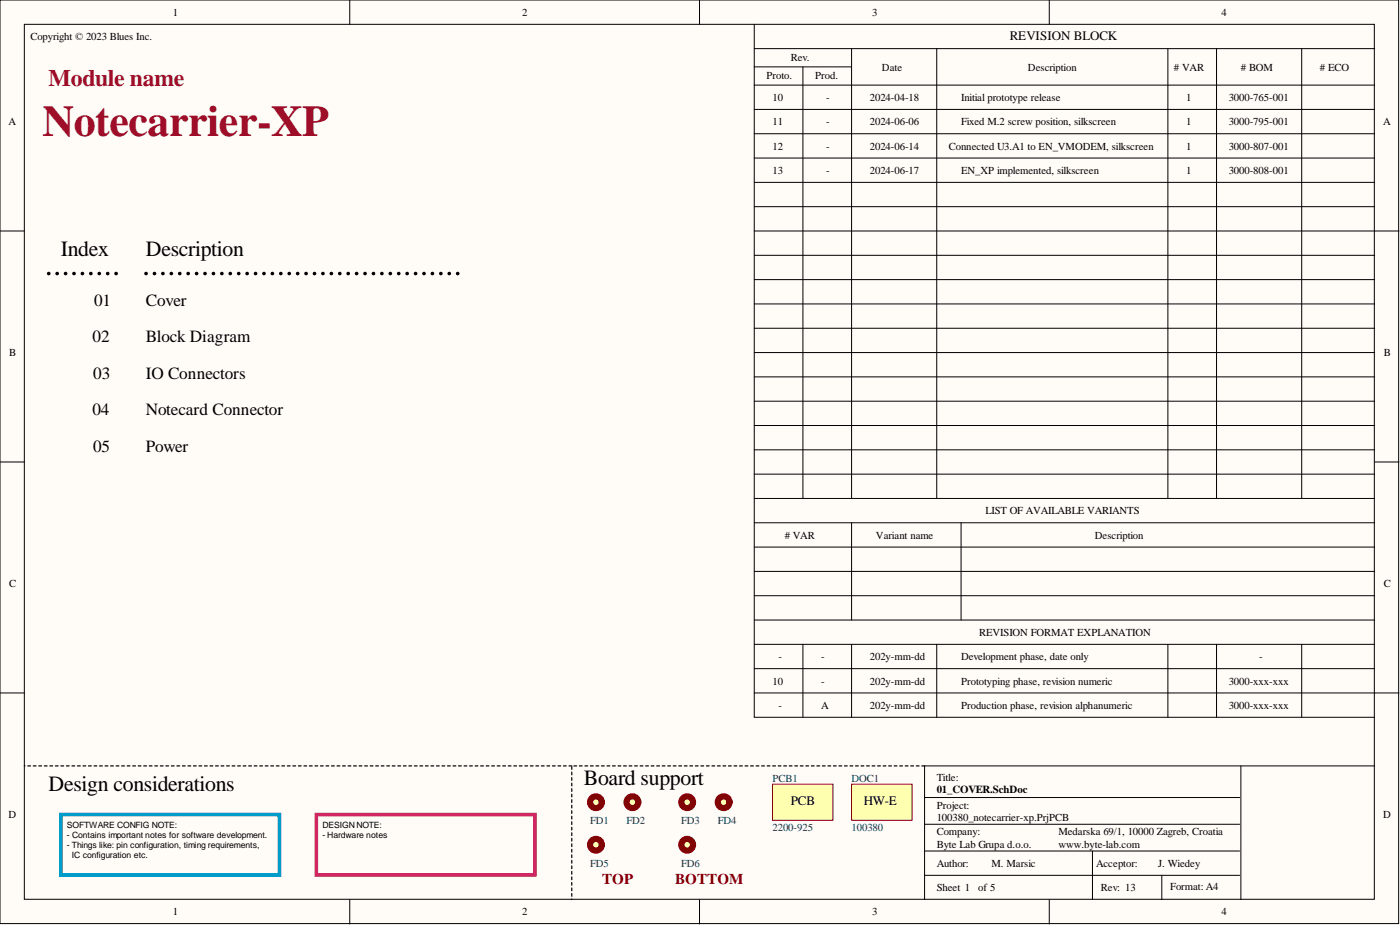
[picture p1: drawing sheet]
<svg xmlns="http://www.w3.org/2000/svg" width="292mm" height="193mm" viewBox="0 0 292 193" stroke-linecap="round" stroke-linejoin="round" font-family="sans-serif">
<g fill="#fffcf8" stroke="#000" stroke-width=".21">
<path d="M0 0h291.8v192.7h-291.8z"/>
<path d="M5.1 5.1h281.6v182.5h-281.6z"/>
</g>
<g fill="none" stroke="#000" stroke-width=".21">
<path d="M73 0v5.1M145.9 0v5.1M157.4 5.1v144.5h129.4M157.4 10.1h129.4M157.4 14h20.3M157.4 17.8h129.4M167.5 14v90M177.7 10.1v93.9M195.4 10.1v93.9M218.9 0v5.1M243.7 10.1v93.9M253.8 10.1v93.9"/>
<path d="M271.6 10.1v93.9M157.4 22.8h129.4M157.4 27.9h129.4M157.4 33h129.4M157.4 38h129.4M0 48.2h5.1M157.4 48.2h134.5M157.4 43.1h129.4M157.4 53.3h129.4M157.4 58.3h129.4M157.4 63.4h129.4M157.4 68.5h129.4"/>
<path d="M157.4 73.6h129.4M157.4 78.6h129.4M0 96.4h5.1M157.4 83.7h129.4M157.4 88.8h129.4M157.4 93.8h129.4M157.4 98.9h129.4M286.8 96.4h5.1M157.4 104h129.4M157.4 114.1h129.4M157.4 119.2h129.4M157.4 109.1h129.4"/>
<path d="M177.7 109.1v20.2M200.5 109.1v20.2M157.4 124.3h129.4M157.4 134.4h129.4M157.4 139.5h129.4M157.4 129.3h129.4M167.5 134.4v15.2M177.7 134.4v15.2M195.4 134.4v15.2M243.7 134.4v15.2M253.8 134.4v15.2M271.6 134.4v15.2"/>
<path d="M0 144.6h5.1M157.4 144.6h134.5M258.9 159.8v27.9M286.8 159.8h-93.9v27.9M192.9 166.4h65.7M192.9 172h65.7M192.9 177.5h65.7M227.9 177.5v10.2M73 187.7v5.1M145.9 187.7v5.1M192.9 182.6h65.7M218.9 187.7v5.1"/>
<path d="M242.4 182.6v5.1"/>
</g>
<path d="M12.7 169.9h45.6v12.6h-45.6z" fill="none" stroke="#009cca" stroke-width=".76"/>
<path d="M66 169.9h45.6v12.6h-45.6z" fill="none" stroke="#da2467" stroke-width=".76"/>
<path d="M124.4 167.4h1.2" fill="none" stroke="#000" stroke-width=".25"/>
<circle cx="124.3" cy="167.4" r="1.23" fill="#ffffb0" stroke="#800000" stroke-width="1.3"/>
<path d="M132 167.4h1.3" fill="none" stroke="#000" stroke-width=".25"/>
<circle cx="132" cy="167.4" r="1.23" fill="#ffffb0" stroke="#800000" stroke-width="1.3"/>
<path d="M192.9 159.8h-73.6v27.9" fill="none" stroke="#000" stroke-width=".25" stroke-dasharray=".6 .6"/>
<path d="M124.4 176.3h1.2" fill="none" stroke="#000" stroke-width=".25"/>
<circle cx="124.3" cy="176.2" r="1.23" fill="#ffffb0" stroke="#800000" stroke-width="1.3"/>
<g fill="#ffffb0" stroke="#800000" stroke-width=".21">
<path d="M161.2 163.6h12.6v7.5h-12.6z"/>
<path d="M177.7 163.6h12.6v7.5h-12.6z"/>
</g>
<path d="M119.3 159.8h-114.2" fill="none" stroke="#000" stroke-width=".25" stroke-dasharray=".6 .6"/>
<path d="M143.4 167.4h1.3" fill="none" stroke="#000" stroke-width=".25"/>
<circle cx="143.4" cy="167.4" r="1.23" fill="#ffffb0" stroke="#800000" stroke-width="1.3"/>
<path d="M151 167.4h1.3" fill="none" stroke="#000" stroke-width=".25"/>
<circle cx="151" cy="167.4" r="1.23" fill="#ffffb0" stroke="#800000" stroke-width="1.3"/>
<path d="M143.4 176.3h1.3" fill="none" stroke="#000" stroke-width=".25"/>
<circle cx="143.4" cy="176.2" r="1.23" fill="#ffffb0" stroke="#800000" stroke-width="1.3"/>
<path d="M10.2 57.1h15.2M30.5 57.1h66" fill="none" stroke="#000" stroke-width=".76" stroke-dasharray="0 1.7"/>
<text font-size="9.2" fill="#9e0e29" x="8.9" y="28.4">Notecarrier-XP</text>
<text font-size="4.9" fill="#9e0e29" x="10.2" y="17.9">Module name</text>
<g font-size="4.5">
<text x="12.7" y="53.5">Index</text>
<text x="30.5" y="53.5">Description</text>
<text x="10.2" y="165.1">Design considerations</text>
<text x="121.8" y="163.8">Board support</text>
</g>
<g font-size="3.6">
<text x="19.6" y="63.8">01</text>
<text x="30.5" y="63.8">Cover</text>
<text x="19.3" y="71.4">02</text>
<text x="30.5" y="71.4">Block Diagram</text>
<text x="19.5" y="79">03</text>
<text x="30.5" y="79">IO Connectors</text>
<text x="19.3" y="86.6">04</text>
<text x="30.5" y="86.6">Notecard Connector</text>
<text x="19.4" y="94.2">05</text>
<text x="30.5" y="94.2">Power</text>
</g>
<g font-size="3.1" fill="#800000">
<text x="125.6" y="184.4">TOP</text>
<text x="140.9" y="184.4">BOTTOM</text>
</g>
<g font-size="2.7">
<text x="210.7" y="8.3">REVISION BLOCK</text>
<text x="165" y="168">PCB</text>
<text x="180.2" y="168">HW-E</text>
</g>
<text font-size="2.3" x="195.4" y="165.3">01_COVER.SchDoc</text>
<g font-size="2.2">
<text x="36.1" y="3.3">1</text>
<text x="108.9" y="3.3">2</text>
<text x="182" y="3.3">3</text>
<text x="254.9" y="3.3">4</text>
<text x="6.3" y="8.4">Copyright © 2023 Blues Inc.</text>
<text x="159.9" y="16.5">Proto.</text>
<text x="165" y="12.7">Rev.</text>
<text x="170.1" y="16.5">Prod.</text>
<text x="184" y="14.7">Date</text>
<text x="214.5" y="14.7">Description</text>
<text x="244.9" y="14.7"># VAR</text>
<text x="258.9" y="14.7"># BOM</text>
<text x="275.4" y="14.7"># ECO</text>
<text x="161.2" y="21.1">10</text>
<text x="172.3" y="21.1">-</text>
<text x="181.5" y="21.1">2024-04-18</text>
<text x="200.5" y="21.1">Initial prototype release</text>
<text x="247.5" y="21.1">1</text>
<text x="256.4" y="21.1">3000-765-001</text>
<text x="1.8" y="26.1">A</text>
<text x="161.2" y="26.2">11</text>
<text x="172.3" y="26.2">-</text>
<text x="181.5" y="26.2">2024-06-06</text>
<text x="200.5" y="26.2">Fixed M.2 screw position, silkscreen</text>
<text x="247.5" y="26.2">1</text>
<text x="256.4" y="26.2">3000-795-001</text>
<text x="288.6" y="26.1">A</text>
<text x="161.2" y="31.2">12</text>
<text x="172.3" y="31.2">-</text>
<text x="181.5" y="31.2">2024-06-14</text>
<text x="198" y="31.2">Connected U3.A1 to EN_VMODEM, silkscreen</text>
<text x="247.5" y="31.2">1</text>
<text x="256.4" y="31.2">3000-807-001</text>
<text x="161.2" y="36.3">13</text>
<text x="172.3" y="36.3">-</text>
<text x="181.5" y="36.3">2024-06-17</text>
<text x="200.5" y="36.3">EN_XP implemented, silkscreen</text>
<text x="247.5" y="36.3">1</text>
<text x="256.4" y="36.3">3000-808-001</text>
<text x="1.9" y="74.3">B</text>
<text x="288.7" y="74.3">B</text>
<text x="205.6" y="107.3">LIST OF AVAILABLE VARIANTS</text>
<text x="163.7" y="112.4"># VAR</text>
<text x="182.8" y="112.4">Variant name</text>
<text x="228.4" y="112.4">Description</text>
<text x="1.9" y="122.5">C</text>
<text x="288.7" y="122.5">C</text>
<text x="162.4" y="137.8">-</text>
<text x="171.3" y="137.8">-</text>
<text x="181.5" y="137.8">202y-mm-dd</text>
<text x="200.5" y="137.8">Development phase, date only</text>
<text x="204.3" y="132.7">REVISION FORMAT EXPLANATION</text>
<text x="262.7" y="137.8">-</text>
<text x="161.2" y="142.8">10</text>
<text x="171.3" y="142.8">-</text>
<text x="181.5" y="142.8">202y-mm-dd</text>
<text x="200.5" y="142.8">Prototyping phase, revision numeric</text>
<text x="256.4" y="142.8">3000-xxx-xxx</text>
<text x="162.4" y="147.9">-</text>
<text x="171.3" y="147.9">A</text>
<text x="181.5" y="147.9">202y-mm-dd</text>
<text x="200.5" y="147.9">Production phase, revision alphanumeric</text>
<text x="256.4" y="147.9">3000-xxx-xxx</text>
<text x="195.4" y="162.9">Title:</text>
<text x="1.8" y="170.6">D</text>
<text x="195.4" y="168.7">Project:</text>
<text x="195.4" y="171.2">100380_notecarrier-xp.PrjPCB</text>
<text x="288.6" y="170.6">D</text>
<text x="195.4" y="174.3">Company:</text>
<text x="195.4" y="176.8">Byte Lab Grupa d.o.o.</text>
<text x="220.8" y="174.3">Medarska 69/1, 10000 Zagreb, Croatia</text>
<text x="220.8" y="176.8">www.byte-lab.com</text>
<text x="195.4" y="185.9">Sheet 1</text>
<text x="195.4" y="180.9">Author:</text>
<text x="204.1" y="185.9">of 5</text>
<text x="206.9" y="180.9">M. Marsic</text>
<text x="228.7" y="180.9">Acceptor:</text>
<text x="229.7" y="185.9">Rev: 13</text>
<text x="241.6" y="180.9">J. Wiedey</text>
<text x="244.2" y="185.7">Format: A4</text>
<text x="36.1" y="191">1</text>
<text x="108.9" y="191">2</text>
<text x="182" y="191">3</text>
<text x="254.9" y="191">4</text>
</g>
<g font-size="2.2" fill="#000080">
<text x="161.2" y="163.1">PCB1</text>
<text x="177.7" y="163.1">DOC1</text>
<text x="123.1" y="172">FD1</text>
<text x="130.7" y="172">FD2</text>
<text x="142.1" y="172">FD3</text>
<text x="149.8" y="172">FD4</text>
<text x="161.2" y="173.3">2200-925</text>
<text x="177.7" y="173.3">100380</text>
<text x="123.1" y="180.9">FD5</text>
<text x="142.1" y="180.9">FD6</text>
</g>
<g font-size="1.8">
<text x="14" y="172.8">SOFTWARE CONFIG NOTE:</text>
<text x="67.3" y="172.8">DESIGN NOTE:</text>
<text x="14" y="174.9">- Contains important notes for software development.</text>
<text x="14" y="176.9">- Things like: pin configuration, timing requirements,</text>
<text x="15" y="178.9">IC configuration etc.</text>
<text x="67.3" y="174.9">- Hardware notes</text>
</g>
</svg>
